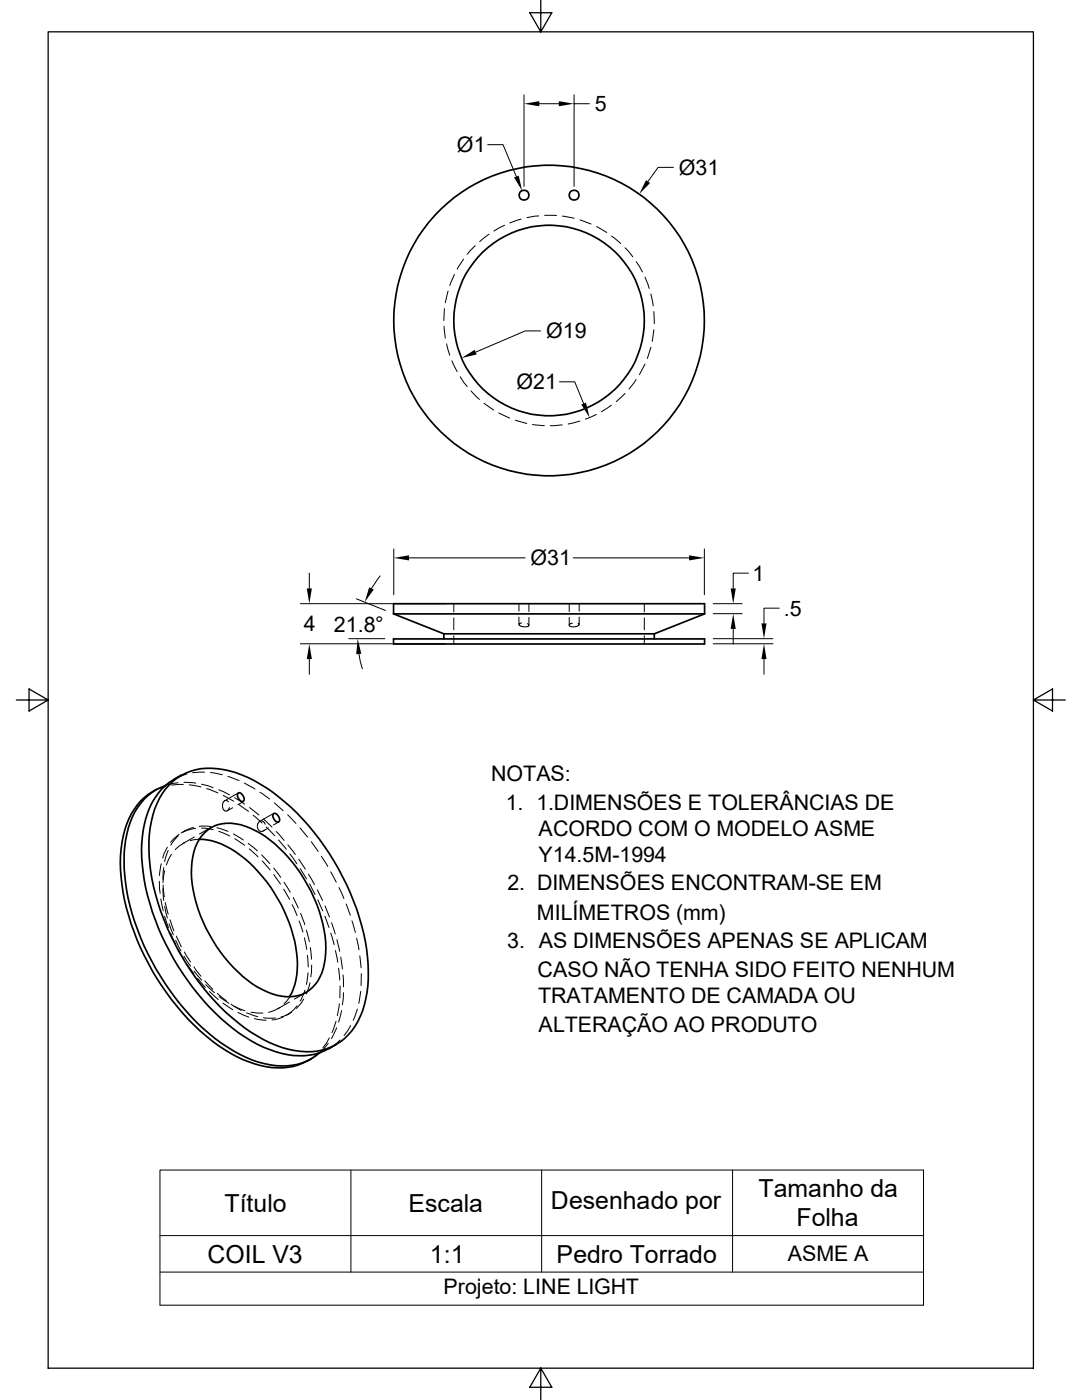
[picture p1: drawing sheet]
<svg xmlns="http://www.w3.org/2000/svg" width="216mm" height="279mm" viewBox="0 0 216 279" stroke-linecap="round" stroke-linejoin="round" font-family="sans-serif">
<g fill="none" stroke="#000" stroke-width=".34">
<path d="M78.5 127.5h62.1v1h-62.1zM78.5 122.5h62.1M78.5 122.5v-2h62.1v2M78.5 122.5l10.1 4M88.6 126.5v1M88.6 126.5h42M130.6 126.5v1M140.6 122.5l-10 4M31.2 157.6a13.6 13.6 0 0 0-6.9 10.5 37.4 37.4 0 0 0 3 19.5 48.9 48.9 0 0 0 17.4 21.8 20.5 20.5 0 0 0 11.8 3.7 10.4 10.4 0 0 0 4.9-1.4M33.1 156.8a12.3 12.3 0 0 0-7.8 9.7 31.8 31.8 0 0 0 1.1 15.9 51.2 51.2 0 0 0 16.6 24.9 23.4 23.4 0 0 0 13.1 5.4 10.7 10.7 0 0 0 7.7-2.6M33.7 156.7a11.3 11.3 0 0 1 10.9-3.1 26.6 26.6 0 0 1 12.3 6.5 50 50 0 0 1 16.4 30.8 22.5 22.5 0 0 1-1.9 13 11.3 11.3 0 0 1-12.8 5.7 26.6 26.6 0 0 1-12.3-6.5 50 50 0 0 1-16.4-30.8 22.5 22.5 0 0 1 1.9-13l1.2-1.8zM34.7 155.6a13.5 13.5 0 0 0-6.1 10.1 37.4 37.4 0 0 0 3 19.5 48.9 48.9 0 0 0 17.3 21.8 20.5 20.5 0 0 0 11.8 3.7 10.4 10.4 0 0 0 4.9-1.4"/>
<path d="M36.1 154.7l-1.4 .8M47.5 158.4l.1-.2a1.15 1.15 0 0 1 .9 1.7 1.19 1.19 0 0 1-1-1.5zM39.7 167.5a14.2 14.2 0 0 1 9.2 3.9 30 30 0 0 1 10.5 21l-.1 1.1a11 11 0 0 1-1.5 5.4M40.9 166.2a7.6 7.6 0 0 1 8-1.3 23.7 23.7 0 0 1 11.8 10.7 26.8 26.8 0 0 1 4.3 14.6 9.1 9.1 0 0 1-3.9 7.8 9 9 0 0 1-8.8-.5 27.3 27.3 0 0 1-11.2-12.2 23.7 23.7 0 0 1-2.6-14.4 8.9 8.9 0 0 1 2.4-4.7zM54.7 162.3a1.15 1.15 0 0 1 .9 1.7 1.15 1.15 0 0 1-.9-1.7zM62.1 211.3l-.7 .4M67.1 208.4l-1.4 .9"/>
<circle cx="104.6" cy="39" r=".98"/>
<circle cx="114.5" cy="39" r=".98"/>
<circle cx="109.6" cy="64" r="31"/>
<circle cx="109.6" cy="64" r="19"/>
</g>
<g fill="none" stroke="#000" stroke-width=".2">
<path d="M104.6 18.9v18.3M114.6 18.9v18.3M97.3 28.9h3.1l2.6 6.4M107.6 20.7h3.9M114.6 20.7h3M134.4 33.4h-3.1l-2 2.8M89.4 58.1l-.5 2.3M90.7 54.8l-1 2.2M92.5 51.7l-1.3 2M94.8 49l-1.6 1.8M97.6 46.7l-1.9 1.5M100.7 45l-2.1 1.1"/>
<path d="M104 43.7l-2.3 .8M107.5 43.1l-2.3 .3M108.7 43h2.3M112.2 43.1l2.4 .5M115.7 43.9l2.2 .8M119 45.2l2.1 1.2M122 47.1l1.9 1.5M124.7 49.4l1.6 1.9M127 52.2l1.2 2.1M128.7 55.3l.8 2.3M129.9 58.7l.4 2.3M88.6 65.1l.3 2.4"/>
<path d="M88.7 61.6l-.1 2.4M89.1 68.6l.6 2.3M90.2 72l1 2.2M91.8 75.2l1.4 1.9M94 78l1.7 1.7M107.9 66h-3.1l-9.9 4.3M111.6 76.2h3.1l1.8 4.4M124.7 78.5l-1.7 1.6M126.9 75.7l-1.4 1.9M128.7 72.6l-1.1 2.2M129.9 69.3l-.7 2.2M130.5 62.2l.1 2.4"/>
<path d="M130.5 65.8l-.4 2.3M96.6 80.5l1.9 1.3M99.5 82.4l2.2 1M102.8 83.9l2.3 .6M106.3 84.7l2.3 .3M112.2 84.8l-2.4 .2M115.7 84l-2.3 .6M119 82.7l-2.2 1M122 80.9l-2 1.3M61.7 114.4v3M71.1 119.5l5.8 2.3M75.9 114.9l-1.8 2.5"/>
<path d="M78.6 109.6v9.1M81.6 111.3h23.2M114.4 111.3h23.1M140.5 109.6v9.1M149.4 114.4h-3.1v3M59.9 128.5h28.9M59.9 120.5h28.9M61.7 131.5v3.1M69.6 127.5h7.2M71.6 130.5l.7 3M90.6 120.5v1.6M90.6 123.3v2.4"/>
<path d="M90.6 126.9v1.6M103.5 120.5v1.5M103.5 123.1v1.5M104.1 124.3l-.3 .1a.3 .3 0 0 0-.2 .4 .3 .3 0 0 0 .4 .2l1.2 .1a.3 .3 0 0 0 .3-.3 .3 .3 0 0 0-.3-.3M105.5 120.5v1.5M105.5 123.2v1.6M113.6 120.5v1.5M113.6 123.2v1.6M114.2 124.4l-.3 .1a.33 .33 0 0 0-.3 .4 .33 .33 0 0 0 .4 .2l1.1-.1a.3 .3 0 0 0 .4-.2 .3 .3 0 0 0-.1-.4M115.6 120.5v1.5M115.6 123.1v1.5M128.6 120.5v1.6"/>
<path d="M128.6 123.3v2.4M128.6 126.9v1.6M142.3 128.5h11.9M142.3 127.5h11.9M142.3 122.5h5.8M142.3 120.5h5.8M146.3 125.5v3.1M152.4 131.5v3.1M155.5 121.4h-3.1v3M33 156.9l-1.4 .5-1.1 .6M35.5 156.2l-2.4 .5M36.6 156.5l-2.4 .2"/>
<path d="M36.7 156.1l2.4 .2M37.3 154.5l-2.6 1M37.8 156.6l2.3 .5M40.2 156.5l2.3 .7M40.8 154.1l-2.4 .1M41.2 157.4l2.3 .8M42 154.2l2.4 .4M43.6 157.6l2.2 1M44.5 158.7l2.1 1.2M45.5 154.9l2.2 .9M46.8 159.2l2 1.3M47.6 158.2l-2.8 1.6"/>
<path d="M48.6 160l-1.1 .6M48.8 156.3l2.1 1.2M51.9 158.1l1.9 1.4M31.8 175.9l.2 2.4M32.1 179.4l.5 2.3M32.2 172.4l-.4 2.3M32.5 177.3l.2 2.4M32.6 176.6l.2 2.3M32.7 173.1l-.2 2.4M32.9 173.8l-.4 2.3M33.4 169.1l-.7 1.3-.2 .8M33.6 169.7l-.7 2.3"/>
<path d="M34.2 170.5l-1 2.1M35.6 166.8l-1.5 1.9M35.7 166.5l-1.7 1.6M36.9 168.2l-1.1 .6-.8 .8M36.9 165.8l-.7 .4M38.6 165.1l-1.5 .6-.7 .4M38.8 167l-2.4 1.4M39 165.3l-2.2 .6M39.7 167.5l-1.7 .3M39.8 164.9l2.3 .1M40.2 165.3l2.3 .3M42.1 165.1l-2.3 1.4"/>
<path d="M43.3 165.2l2.2 .7M43.6 165.9l2.2 .9M45.6 160l-.5-.3-.4 .2-.3 .4v.8l.2 .5 .4 .3 .5-.1 .3-.6M46.4 161.2l-1.1 .6M46.6 166.4l2 1.2M46.9 167.4l1.9 1.3M47.6 160.5l2 1.4M49.5 168.3l1.9 1.5M49.7 169.4l1.8 1.6M49.8 161.2l1.8 1.4M50.5 162.7l1.8 1.6M52.2 170.6l1.6 1.7"/>
<path d="M52.3 171.8l1.6 1.8M52.6 163.4l1.7 1.7M52.9 164.5l-.4-.6-.5-.1-.4 .3-.2 .6v.7l.3 .4 .5 .1 .5-.2M53.1 165.1l1.7 1.7M53.6 165.2l-1.1 .7M54.6 174.5l1.4 1.9M54.6 173.2l1.4 1.9M54.7 162.3l-2.9 1.6M54.7 160.2l1.8 1.6M55.1 165.9l1.6 1.8M55.6 167.6l1.5 1.9M55.6 164l-1 .6"/>
<path d="M56.6 177.5l1.2 2M56.7 176.1l1.2 2M57.4 162.6l1.7 1.7M57.4 168.6l1.5 1.9M57.8 170.4l1.4 2M58.5 179.1l1 2.1M59.6 171.5l1.3 1.9M59.9 165.2l1.5 1.8M59.9 173.4l1.3 2M61.6 174.5l1.1 2M61.8 176.4l1.1 2.1M62.1 168l1.4 1.9"/>
<path d="M63.3 177.6l1 2.1M63.4 179.6l1 2.2M64.1 170.9l1.3 2M66 174l1.1 2.1M67.6 177.1l1 2.2M32.9 182.9l.7 2.2M32.9 180.9l.5 2.3M33 180.1l.6 2.3M33.7 184.4l.9 2.2M33.9 183.6l.8 2.2M34 186.2l1 2.1M35.1 187.7l1 2.1"/>
<path d="M35.2 186.8l1 2.1M35.5 189.4l1.2 2M36.7 190.8l1.3 2M36.8 190l1.2 2M37.3 192.4l1.4 2M38.7 193l1.4 1.8M38.7 193.8l1.6 1.8M39.4 195.3l1.6 1.8M40.9 195.7l1.6 1.7M41.1 196.5l1.7 1.6M41.8 197.9l1.8 1.6M43.3 198.2l1.9 1.5"/>
<path d="M43.7 198.9l2 1.3M57.7 200l-2.3 1.3M57.8 199l-1.1 1.3M58.3 180.6l1 2.1M59.7 183.8l.8 2.2M60 182.3l.8 2.2M60.6 199.4l-.5 .8-1 1.1M60.7 187.2l.5 2.3M60.8 197.6l-.9 2.2M61.1 198.1l-2.3 1.3M61.1 185.6l.6 2.3M61.3 190.6l.2 2.4"/>
<path d="M61.5 194.1l-.4 2.4M61.8 196.1l-.7 2.3M61.9 189.1l.2 2.3M62.2 192.6l-.2 2.3M64.8 182.9l.9 2.2M64.9 180.8l.8 2.2M66 186.2l.7 2.3M66.2 184.1l.7 2.3M66.9 189.7l.5 2.3M67.2 187.5l.6 2.4M67.6 193.2l.2 2.4M67.9 196.8l-.1 2.3"/>
<path d="M68 191l.3 2.4M68.5 194.6v2.3M68.5 198.1l-.2 2.4M69.1 180.4l.8 2.3M70.2 183.8l.7 2.3M71.2 187.2l.4 2.4M71.8 190.8l.3 2.3M72 197.9l-.4 2.3M72.1 194.3v2.4M44.5 200.2l1.9 1.3M46.1 200.4l2 1.2M46.7 200.8l2.2 .9"/>
<path d="M47.5 202.1l2.2 .9M49.2 202.1l2.2 .8M50.1 202l2.4 .2M50.8 203.3l2.3 .3M52.6 203.1l2.3 .1M55.8 201.1l-1.1 .6-1.1 .3M56.6 202.9l-2.3 .6M57.8 202.2l-.7 .4M58.2 202l-2.1 .9M59.3 200.7l-.6 .8-1.1 .9M63.6 210l-2.2 1.7M65.5 208.2l-1.7 1.9"/>
<path d="M65.7 207.1l-1.3 2M67.1 203.8l-.8 2.3M67.2 205.1l-1.1 2.2M67.7 200.3l-.4 2.4M67.9 207.6l-1.1 1-1.1 .7M68.2 201.7l-.6 2.3M70 204.7l-1.3 2M71.3 201.4l-.8 2.2M31.9 233.5h152.4v27h-152.4zM70 233.5v20.4M108.1 233.5v20.4M146.2 233.5v20.4"/>
<path d="M31.9 253.9h152.4M31.9 246.6h152.4"/>
</g>
<path d="M9.6 6.4h196.6v266.6h-196.6zM107.9 0v6.4l-2.2-3.9h4.4l-2.2 3.9M3.3 139.7h6.3l-3.8-2.2v4.4l3.8-2.2M206.2 139.7l3.8 2.2v-4.4l-3.8 2.2h6.4M107.9 273l2.2 3.9h-4.4l2.2-3.9v6.4" fill="none" stroke="#000" stroke-width=".25"/>
<g fill="#000">
<path d="M102.6 35.4l.9-.3 .7 3zM104.6 20.7l3-.5v1zM111.5 20.2l3.1 .5-3.1 .5zM128.9 35.9l.8 .6-2.1 2.2zM92.1 71.5l2.6-1.7 .4 .9zM116 80.7l.9-.4 .7 3.1zM61.2 117.4h1l-.5 3.1zM73.7 117.2l.9 .4-1.8 2.5zM78.6 111.3l3-.5v1zM137.5 110.8l3 .5-3 .5zM145.8 117.4h1l-.5 3.1zM61.7 128.5l.5 3h-1z"/>
<path d="M71.4 127.5l.7 3-1 .1zM146.3 122.5l.5 3h-1zM152.4 128.5l.6 3h-1.1zM151.9 124.4h1.1l-.6 3.1z"/>
</g>
<g font-size="5">
<text x="151.3" y="238.8">Tamanho da</text>
<text x="44.8" y="241.8">Título</text>
<text x="81.5" y="241.8">Escala</text>
<text x="109.9" y="241.3">Desenhado por</text>
<text x="158.9" y="244.8">Folha</text>
<text x="41.4" y="252">COIL V3</text>
<text x="85.8" y="252.1">1:1</text>
<text x="111" y="252">Pedro Torrado</text>
</g>
<g font-size="4.3">
<text x="118.7" y="22.2">5</text>
<text x="91.2" y="30.4">Ø1</text>
<text x="135.5" y="34.9">Ø31</text>
<text x="109" y="67.5">Ø19</text>
<text x="103.1" y="77.7">Ø21</text>
<text x="105.8" y="112.8">Ø31</text>
<text x="150.2" y="115.9">1</text>
<text x="156.4" y="122.9">.5</text>
<text x="60.6" y="126">4</text>
<text x="66.6" y="126.2">21.8°</text>
<text x="98" y="155.9">NOTAS:</text>
<text x="100.9" y="161.7">1. 1.DIMENSÕES E TOLERÂNCIAS DE</text>
<text x="107.5" y="166.8">ACORDO COM O MODELO ASME</text>
<text x="107.4" y="172">Y14.5M-1994</text>
<text x="101.3" y="177.7">2. DIMENSÕES ENCONTRAM-SE EM</text>
<text x="107.1" y="183.6">MILÍMETROS (mm)</text>
<text x="101.2" y="189.3">3. AS DIMENSÕES APENAS SE APLICAM</text>
<text x="107.3" y="195">CASO NÃO TENHA SIDO FEITO NENHUM</text>
<text x="107.4" y="200.2">TRATAMENTO DE CAMADA OU</text>
<text x="107.5" y="205.9">ALTERAÇÃO AO PRODUTO</text>
<text x="157.2" y="251.8">ASME A</text>
<text x="88.5" y="258.3">Projeto: LINE LIGHT</text>
</g>
</svg>
